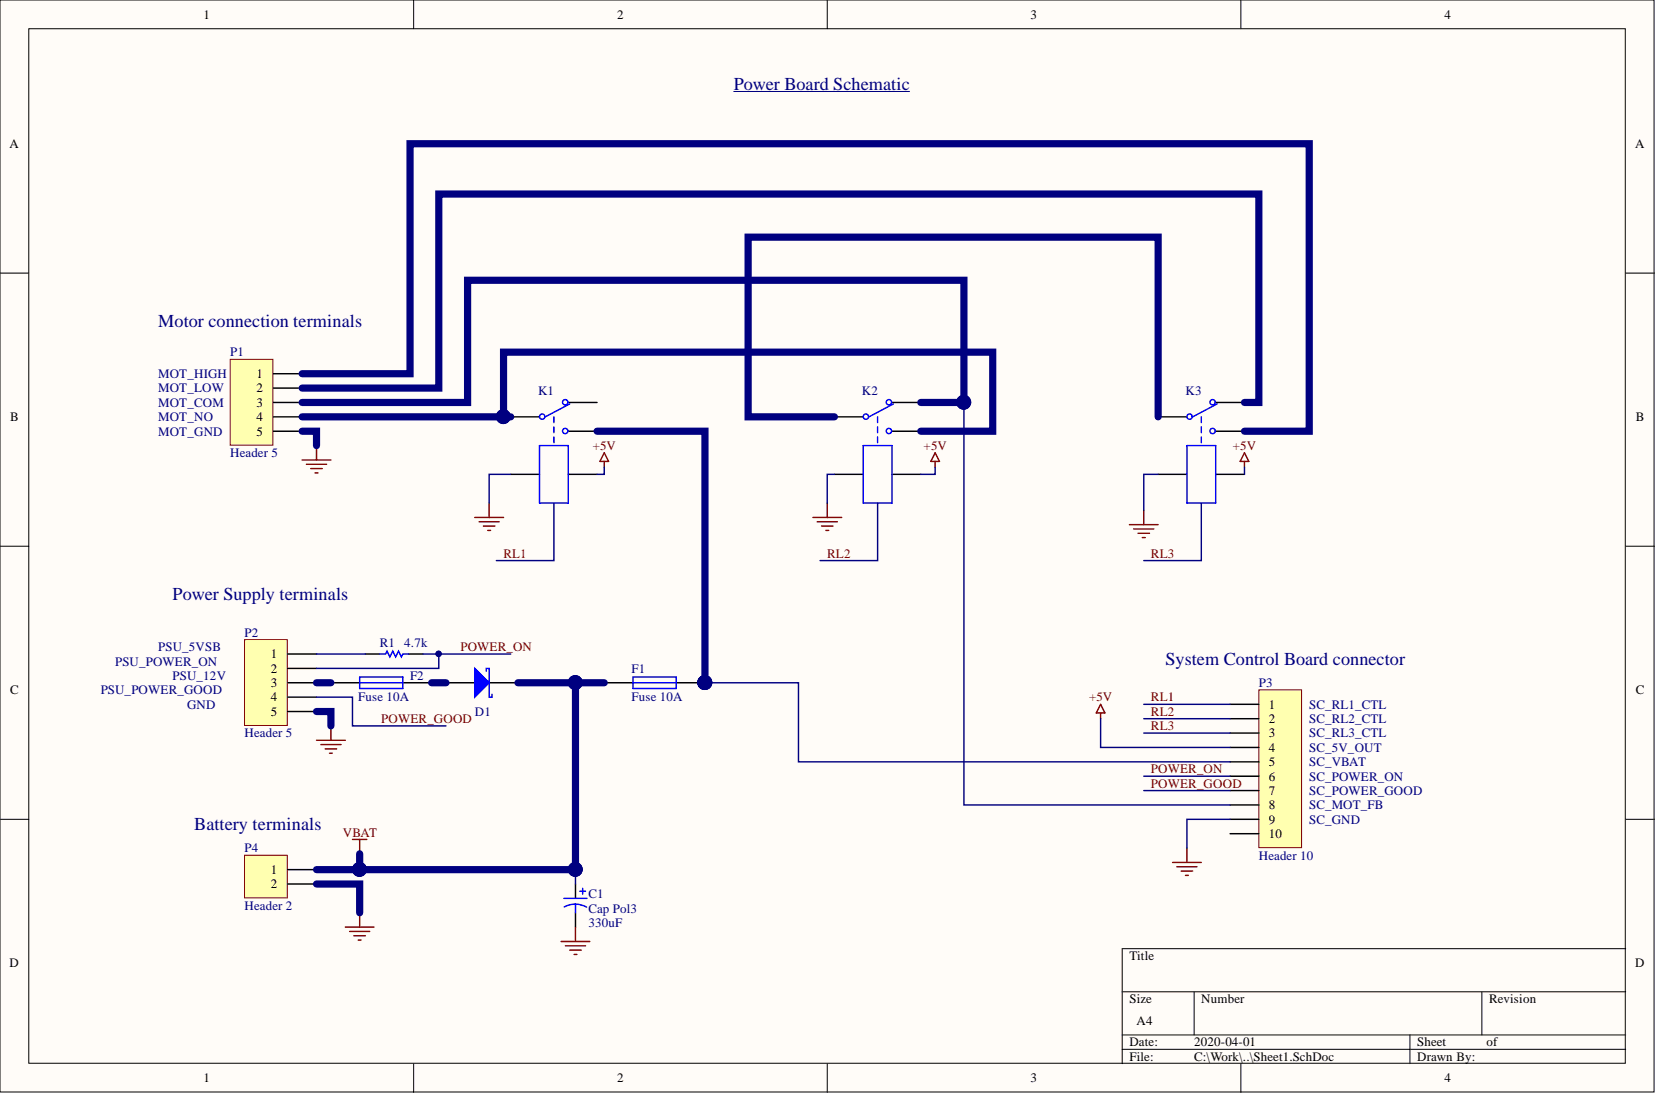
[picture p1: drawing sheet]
<svg xmlns="http://www.w3.org/2000/svg" width="292mm" height="193mm" viewBox="0 0 292 193" stroke-linecap="round" stroke-linejoin="round" font-family="sans-serif">
<g fill="#fffcf8" stroke="#000" stroke-width=".18">
<path d="M0 0h291.8v192.6h-291.8z"/>
<path d="M5.1 5.1h281.6v182.4h-281.6z"/>
</g>
<g fill="none" stroke="#000" stroke-width=".18">
<path d="M73 0v5.1M145.9 0v5.1M218.9 0v5.1M0 48.2h5.1M286.8 48.2h5M0 96.3h5.1M286.8 96.3h5M0 144.5h5.1M286.8 144.5h5M197.9 174.9h88.9M210.6 174.9v7.7M261.4 174.9v7.7"/>
<path d="M286.8 167.3h-88.9v20.3M73 187.6v5.1M145.9 187.6v5.1M197.9 182.6h88.9M197.9 185.1h88.9M218.9 187.6v5.1M248.7 182.6v5"/>
</g>
<path d="M43.1 150.9h7.6v7.5h-7.6z" fill="#ffffb0" stroke="#800000" stroke-width=".18"/>
<path d="M50.8 153.4h5M50.8 155.9h5" fill="none" stroke="#000" stroke-width=".25"/>
<path d="M222 121.7h7.6v27.8h-7.6z" fill="#ffffb0" stroke="#800000" stroke-width=".18"/>
<g fill="none" stroke="#000" stroke-width=".25">
<path d="M78.7 120.4h5M86.3 120.4h5.1M217 124.2h5M217 126.8h5M217 129.3h5M217 131.8h5M217 134.4h5M217 136.9h5M217 139.4h5M101.5 155.9v2.6M217 142h5M217 144.5h5"/>
<path d="M217 147.1h5M101.5 161v2.5"/>
</g>
<path d="M99.5 158.5h4M101.5 159.5l.8 .1 1.2 .4M101.5 159.5l-.8 .1-1.2 .4M101.5 159.5v1.5M102.3 157.2h1M102.8 156.7v1" fill="none" stroke="#00f" stroke-width=".25"/>
<path d="M83.7 117.9l2.6 2.5-2.6 2.6z" fill="#00f"/>
<g fill="none" stroke="#00f" stroke-width=".25">
<path d="M95.2 78.6h5v10.1h-5zM97.7 73.5v1M97.7 75.3v1M97.7 77.1v1M100.5 71.2l-4.3 2.3M63.4 119.4h7.7v2h-7.7zM83.7 117.9l2.6 2.5-2.6 2.6zM85.8 118.4v-.5h.5v5.1h.5v-.5M63.4 120.4h7.7"/>
<circle cx="95.6" cy="73.5" r=".47"/>
<circle cx="99.7" cy="76" r=".47"/>
<circle cx="99.7" cy="71" r=".47"/>
</g>
<path d="M90.1 73.5h5.1M100.2 71h5.1M100.2 76.1h5.1M90.1 83.7h5.1M100.2 83.7h5.1M58.4 120.4h5M71.1 120.4h5" fill="none" stroke="#000" stroke-width=".25"/>
<path d="M40.6 63.4h7.5v15.1h-7.5z" fill="#ffffb0" stroke="#800000" stroke-width=".18"/>
<path d="M48.2 65.9h5.1M48.2 68.5h5.1M48.2 71h5.1M48.2 73.5h5.1M48.2 76.1h5.1" fill="none" stroke="#000" stroke-width=".25"/>
<path d="M43.1 112.8h7.6v15.2h-7.6z" fill="#ffffb0" stroke="#800000" stroke-width=".18"/>
<g fill="none" stroke="#000" stroke-width=".25">
<path d="M147.2 73.5h5.1M157.3 71h5.1M157.3 76.1h5.1M204.3 73.5h5.1M214.4 71h5.1M214.4 76.1h5.1M147.2 83.7h5.1M157.3 83.7h5.1M204.3 83.7h5.1M214.4 83.7h5.1M50.8 115.4h5M50.8 117.9h5"/>
<path d="M64.5 115.4h2.5M72.1 115.4h2.5M50.8 120.4h5M50.8 123h5M50.8 125.5h5M106.6 120.4h5.1M119.3 120.4h5"/>
</g>
<g fill="none" stroke="#800000" stroke-width=".25">
<path d="M55.8 78.6v2.5M106.6 79.9l.7 1.5h-1.5zM165 79.9l.7 1.5h-1.5zM219.5 79.9l.8 1.5h-1.5zM53.3 81.1h5.1M54.1 81.9h3.5M54.8 82.7h2M55.6 83.4h.5M83.7 91.3h5.1M84.5 92h3.6M85.3 92.8h2M86 93.6h.5"/>
<path d="M86.3 88.7v2.6M106.6 81.4v1M143.4 91.3h5.1M144.1 92h3.6M144.9 92.8h2M145.7 93.6h.5M145.9 88.7v2.6M165 81.4v1M199.2 92.5h5.1M200 93.3h3.5M200.7 94.1h2.1M201.5 94.8h.5"/>
<path d="M201.7 90v2.5M219.5 81.4v1M55.8 130.6h5.1M56.6 131.3h3.5M57.4 132.1h2M58.1 132.9h.5M58.4 128v2.6M194.1 124.2l.8 1.6h-1.5zM194.1 125.8v1M62.2 148.1h2.5M63.4 148.1v2.5M206.8 152.1h5.1"/>
<path d="M207.6 152.9h3.5M208.3 153.6h2.1M209.1 154.4h.5M209.4 149.6v2.5M60.9 163.5h5.1M61.7 164.3h3.5M62.4 165.1h2.1M63.2 165.8h.5M63.4 161v2.5M99 166.1h5M99.7 166.8h3.6M100.5 167.6h2"/>
<path d="M101.3 168.4h.5M101.5 163.5v2.6"/>
</g>
<g fill="none" stroke="#00f" stroke-width=".25">
<path d="M152.3 78.6h5v10.1h-5zM154.8 73.5v1M154.8 75.3v1M154.8 77.1v1M157.6 71.2l-4.3 2.3M209.4 78.6h5v10.1h-5zM211.9 73.5v1M211.9 75.3v1M211.9 77.1v1M214.7 71.2l-4.3 2.3M67 115.4h1l.3-.5 .5 1 .5-1 .5 1 .5-1 .5 1 .3-.5h1M111.7 119.4h7.6v2h-7.6z"/>
<path d="M111.7 120.4h7.6"/>
<circle cx="152.7" cy="73.5" r=".47"/>
<circle cx="156.8" cy="76" r=".47"/>
<circle cx="156.8" cy="71" r=".47"/>
<circle cx="209.8" cy="73.5" r=".47"/>
<circle cx="213.9" cy="76" r=".47"/>
<circle cx="213.9" cy="71" r=".47"/>
</g>
<g fill="#000080" stroke="#000080" stroke-width=".18">
<circle cx="124.3" cy="120.4" r="1.23"/>
<circle cx="101.5" cy="120.4" r="1.23"/>
<circle cx="101.5" cy="153.4" r="1.23"/>
<circle cx="63.4" cy="153.4" r="1.23"/>
<circle cx="77.4" cy="115.3" r=".47"/>
<circle cx="88.8" cy="73.5" r="1.23"/>
<circle cx="170" cy="71" r="1.23"/>
</g>
<g fill="none" stroke="#000080" stroke-width="1.3">
<path d="M53.3 76.1h2.5v2.5M53.3 65.9h19v-40.5h158.6v50.7h-11.4M53.3 71h29.2v-21.6h87.5v21.6h-7.6M53.3 68.5h24.1v-34.3h144.6v36.8h-2.5M53.3 73.5h35.5M90.1 73.5h-1.3v-11.4h86.3v14h-12.7M105.3 76.1h19v44.3M147.2 73.5h-15.2v-31.7h72.3v31.7M55.8 125.5h2.6v2.5M55.8 120.4h2.6M76.1 120.4h2.6M91.4 120.4h10.1v33h-45.7"/>
<path d="M101.5 120.4h5.1M55.8 155.9h7.6v5.1M63.4 150.6v2.8"/>
</g>
<g fill="none" stroke="#000080" stroke-width=".25">
<path d="M170 71v71h47M90.1 83.7h-3.8v5M97.7 88.7v10.2h-10.1M106.6 82.4v1.3h-1.3M147.2 83.7h-1.3v5M154.8 88.7v10.2h-10.2M165 82.4v1.3h-2.6M204.3 83.7h-2.6v6.3M211.9 88.7v10.2h-10.2M219.5 82.4v1.3M55.8 115.4h8.7M74.6 115.4h2.8v2.5h-21.6"/>
<path d="M77.4 115.4h12.7M55.8 123h6.4v5h16.5M124.3 120.4h16.5v14h76.2M194.1 126.8v5h22.9M201.7 136.9h15.3M201.7 139.4h15.3M201.7 124.2h15.3M201.7 126.8h15.3M201.7 129.3h15.3M101.5 153.4v2.5M217 144.5h-7.6v5.1"/>
</g>
<path d="M129.4 16.1h31" fill="none" stroke="#000080" stroke-width=".18"/>
<g font-size="3.2" fill="#000080">
<text x="129.4" y="15.8">Power Board Schematic</text>
<text x="27.9" y="57.6">Motor connection terminals</text>
<text x="30.5" y="105.8">Power Supply terminals</text>
<text x="205.6" y="117.2">System Control Board connector</text>
<text x="34.3" y="146.4">Battery terminals</text>
</g>
<g font-size="2.3">
<text x="35.9" y="3.3">1</text>
<text x="108.9" y="3.3">2</text>
<text x="181.8" y="3.3">3</text>
<text x="254.8" y="3.3">4</text>
<text x="1.7" y="26.1">A</text>
<text x="288.5" y="26.1">A</text>
<text x="45.3" y="66.7">1</text>
<text x="45.3" y="69.2">2</text>
<text x="45.3" y="71.8">3</text>
<text x="1.8" y="74.3">B</text>
<text x="45.3" y="74.3">4</text>
<text x="45.3" y="76.8">5</text>
<text x="288.5" y="74.3">B</text>
<text x="47.8" y="116.1">1</text>
<text x="47.8" y="118.7">2</text>
<text x="1.8" y="122.5">C</text>
<text x="47.8" y="121.2">3</text>
<text x="47.8" y="123.7">4</text>
<text x="223.8" y="125">1</text>
<text x="288.5" y="122.5">C</text>
<text x="47.8" y="126.3">5</text>
<text x="223.8" y="127.5">2</text>
<text x="223.8" y="130.1">3</text>
<text x="223.8" y="132.6">4</text>
<text x="223.8" y="135.1">5</text>
<text x="223.8" y="137.7">6</text>
<text x="223.8" y="140.2">7</text>
<text x="223.8" y="142.7">8</text>
<text x="223.8" y="145.3">9</text>
<text x="223.8" y="147.8">10</text>
<text x="47.8" y="154.2">1</text>
<text x="47.8" y="156.7">2</text>
<text x="1.7" y="170.6">D</text>
<text x="199.2" y="169.4">Title</text>
<text x="288.5" y="170.6">D</text>
<text x="199.2" y="177">Size</text>
<text x="211.9" y="177">Number</text>
<text x="262.7" y="177">Revision</text>
<text x="199.2" y="184.6">Date:</text>
<text x="200.5" y="180.8">A4</text>
<text x="210.6" y="184.6">2020-04-01</text>
<text x="250" y="184.6">Sheet</text>
<text x="262.2" y="184.6">of</text>
<text x="35.9" y="190.9">1</text>
<text x="108.9" y="190.9">2</text>
<text x="181.8" y="190.9">3</text>
<text x="199.2" y="187.1">File:</text>
<text x="210.6" y="187.1">C:\Work\..\Sheet1.SchDoc</text>
<text x="250" y="187.1">Drawn By:</text>
<text x="254.8" y="190.9">4</text>
</g>
<g font-size="2.3" fill="#000080">
<text x="40.6" y="62.9">P1</text>
<text x="27.9" y="71.8">MOT_COM</text>
<text x="27.9" y="69.2">MOT_LOW</text>
<text x="27.9" y="66.7">MOT_HIGH</text>
<text x="94.9" y="69.7">K1</text>
<text x="152" y="69.7">K2</text>
<text x="209.1" y="69.7">K3</text>
<text x="27.9" y="76.8">MOT_GND</text>
<text x="27.9" y="74.3">MOT_NO</text>
<text x="40.6" y="80.6">Header 5</text>
<text x="43.1" y="112.3">P2</text>
<text x="20.3" y="117.4">PSU_POWER_ON</text>
<text x="27.9" y="114.9">PSU_5VSB</text>
<text x="30.5" y="119.9">PSU_12V</text>
<text x="67" y="114.1">R1</text>
<text x="71.3" y="114.1">4.7k</text>
<text x="72.3" y="119.9">F2</text>
<text x="111.4" y="118.7">F1</text>
<text x="17.8" y="122.5">PSU_POWER_GOOD</text>
<text x="33" y="125">GND</text>
<text x="63.2" y="123.7">Fuse 10A</text>
<text x="111.4" y="123.7">Fuse 10A</text>
<text x="222" y="121.2">P3</text>
<text x="230.9" y="125">SC_RL1_CTL</text>
<text x="43.1" y="130.1">Header 5</text>
<text x="83.7" y="126.3">D1</text>
<text x="230.9" y="127.5">SC_RL2_CTL</text>
<text x="230.9" y="130.1">SC_RL3_CTL</text>
<text x="230.9" y="132.6">SC_5V_OUT</text>
<text x="230.9" y="135.1">SC_VBAT</text>
<text x="230.9" y="137.7">SC_POWER_ON</text>
<text x="230.9" y="140.2">SC_POWER_GOOD</text>
<text x="230.9" y="142.7">SC_MOT_FB</text>
<text x="230.9" y="145.3">SC_GND</text>
<text x="43.1" y="150.4">P4</text>
<text x="222" y="151.6">Header 10</text>
<text x="43.1" y="160.5">Header 2</text>
<text x="103.8" y="158.5">C1</text>
<text x="103.8" y="161">Cap Pol3</text>
<text x="103.8" y="163.5">330uF</text>
</g>
<g font-size="2.3" fill="#800000">
<text x="104.6" y="79.4">+5V</text>
<text x="162.9" y="79.4">+5V</text>
<text x="217.5" y="79.4">+5V</text>
<text x="88.8" y="98.4">RL1</text>
<text x="145.9" y="98.4">RL2</text>
<text x="203" y="98.4">RL3</text>
<text x="81.2" y="114.9">POWER_ON</text>
<text x="192.1" y="123.7">+5V</text>
<text x="203" y="123.7">RL1</text>
<text x="67.2" y="127.5">POWER_GOOD</text>
<text x="203" y="126.3">RL2</text>
<text x="203" y="128.8">RL3</text>
<text x="203" y="136.4">POWER_ON</text>
<text x="203" y="138.9">POWER_GOOD</text>
<text x="60.5" y="147.6">VBAT</text>
</g>
</svg>
